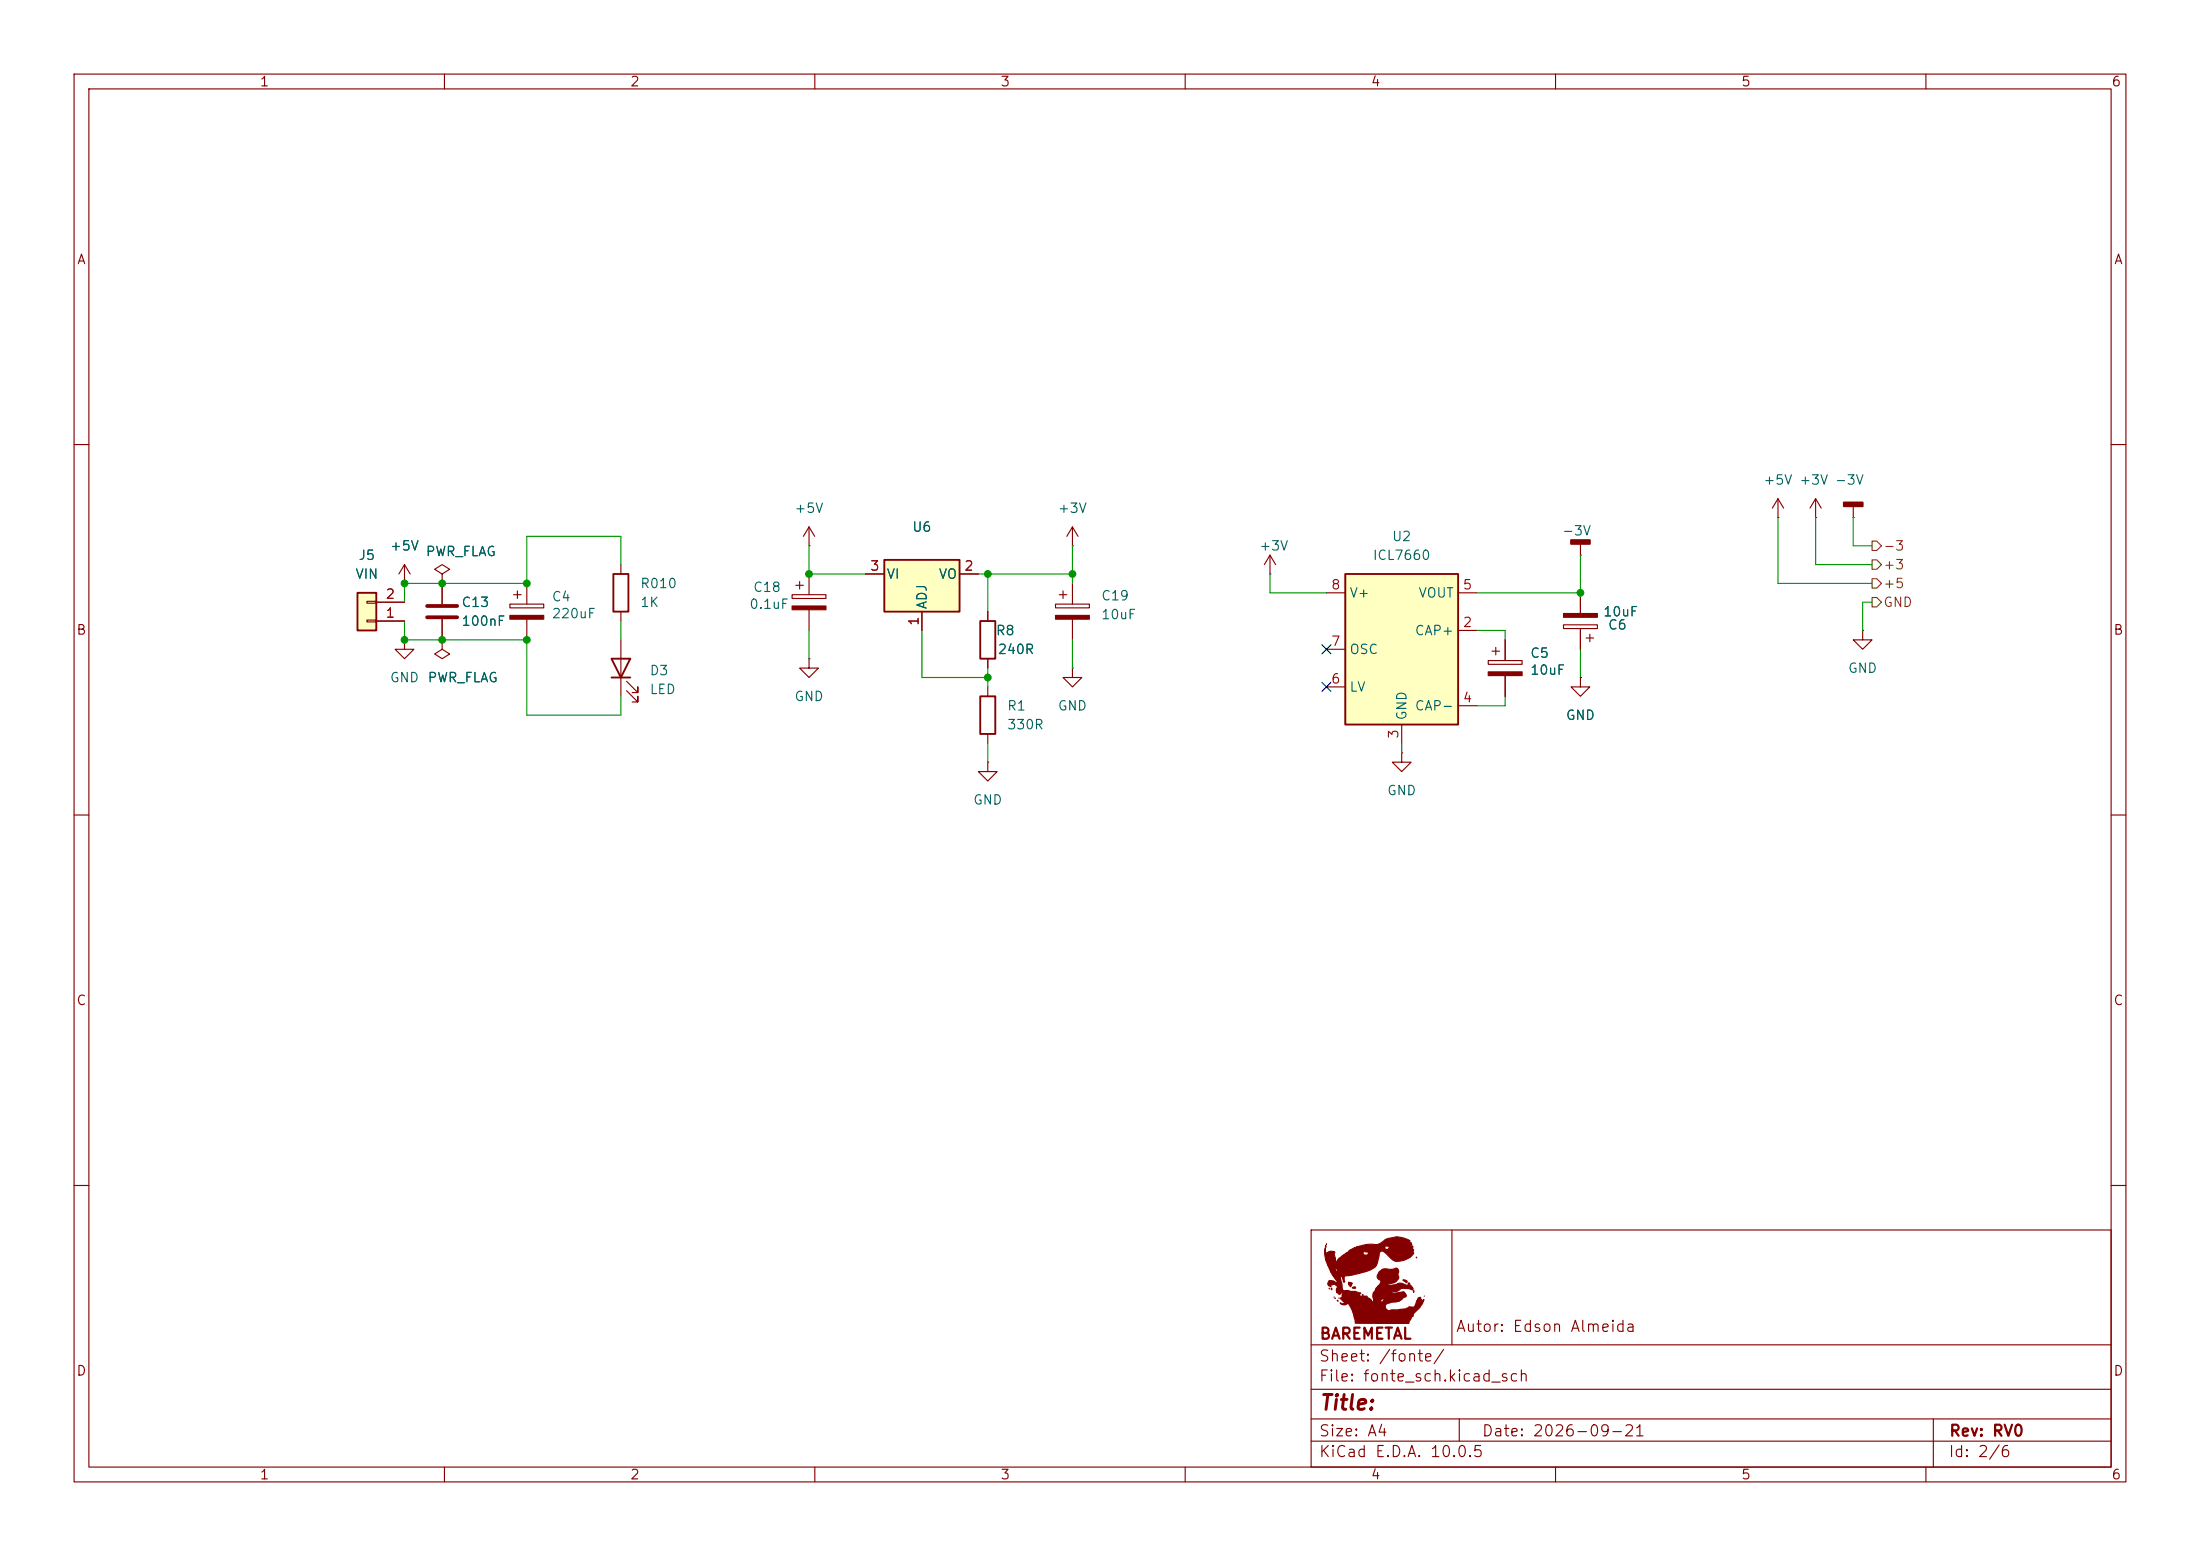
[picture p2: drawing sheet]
<svg xmlns="http://www.w3.org/2000/svg" width="297mm" height="210mm" viewBox="0 0 297 210" stroke-linecap="round" stroke-linejoin="round" font-family="sans-serif">
<g fill="none" stroke="#840000" stroke-width=".15">
<path d="M10 10h277v190h-277zM12 12h273v186h-273zM60 10v2M110 10v2M160 10v2M210 10v2M260 10v2M10 60h2M59.7 77.5l1-.7-1-.6-1 .6 1 .7v1.2M59.7 78.7h.1M59.7 78.7v2.8M69.8 79.8v1"/>
<path d="M71.1 78.7v2.8M83.8 76.2v1.3M107.4 79h1.1M107.9 78.5v1M109.2 73.7h.1M109.2 71.1v2.6M109.2 77.5v2.8M109.2 71.1l-.7 1.3M109.2 71.1l.8 1.3M143.5 79.8v1M144.8 73.7h.1M144.8 71.1v2.6"/>
<path d="M144.8 78.7v2.8M144.8 71.1l-.8 1.3M144.8 71.1l.7 1.3M213.4 74.9h.1M213.4 73.4v1.5M240 69.9h.1M240 67.3l-.7 1.3M240 67.3l.8 1.3M240 67.3v2.6M245.1 69.9h.1M245.1 67.3l-.8 1.3M245.1 67.3l.8 1.3"/>
<path d="M245.1 67.3v2.6M285 60h2M59.7 86.4v1.2l1 .7-1 .6-1-.6 1-.7M59.7 86.4h.1M59.7 83.6v2.8M68.8 81.5h4.6v.5h-4.6zM69.3 80.3h1.1M71.1 83.6v2.8M83.8 82.6v1.2M106.9 80.3h4.6v.5h-4.6zM109.2 88.9v1.3h1.3l-1.3 1.2-1.3-1.2h1.3M109.2 88.9h.1"/>
<path d="M109.2 82.3v2.8M142.5 81.5h4.6v.5h-4.6zM143 80.3h1M144.8 83.6v2.8M200.9 89.2h4.6v.5h-4.6zM201.4 87.9h1M201.9 87.4v1M203.2 86.4v2.8M203.2 91.2v2.8M211.1 84.3h4.5v.5h-4.5zM213.4 91.4v1.3h1.2l-1.2 1.3-1.3-1.3h1.3M213.4 91.4h.1"/>
<path d="M213.4 80v2.8M213.4 84.8v2.8M214.1 86.1h1M214.6 85.6v1M10 110h2M285 110h2M10 160h2M177 166h108v32h-108zM196 166v15.5M285 160h2M60 198v2M110 198v2"/>
<path d="M160 198v2M177 194.5h108M177 191.5h108M177 187.5h108M177 181.5h108M197 191.5v3M210 198v2M260 198v2M261 191.5v6.5"/>
</g>
<g fill="#840000" stroke="#840000" stroke-width=".15">
<path d="M178.9 168.4l.1 .7v.2l.1 .1a.65 .65 0 0 1 1.1-.3l-.1 .1 .2 1.2a2.72 2.72 0 0 1 1.4-1.2h2.3v.1a.46 .46 0 0 0 .7-.1h.2h-.2l.2-.1a.26 .26 0 0 0-.4-.1l-.4-.1-.1 .3h-2.3l.6-.5 .6-.3h3.3h-3.3l.3-.1h3.7l.1 .1a.29 .29 0 0 0 .2 .2 .29 .29 0 0 0 .3-.2h.1l.1 .2 .2-.1a.65 .65 0 0 0-.9-.3l-.1 .1h-3.7l.4-.1a6.5 6.5 0 0 1 2.4-.3l.5-.2a3.3 3.3 0 0 1 2.6-.7l1.2 .5-.2-.1 .2 .4 .2-.1v.5l.3 .1-.1 .2a.39 .39 0 0 1 .1 .5 .59 .59 0 0 1-.4 .7l-.7 .3a1.63 1.63 0 0 1-1.8 0l-1-1a.45 .45 0 0 0-.6 0 .45 .45 0 0 0-.1 .5l-.2 .5a1.79 1.79 0 0 1-1.4 1.6l-2.6 .6a.37 .37 0 0 0-.5 0 .37 .37 0 0 0 0 .5v.3h-.1l-.1-.4a.24 .24 0 0 1 0-.4 .28 .28 0 0 0-.4 .2 .28 .28 0 0 0 .1 .3l.2 1.3a.31 .31 0 0 0 .2 .2 .31 .31 0 0 0 .4 0l.4 .1a2.08 2.08 0 0 1 1.2 .2h.3l-.3 .3h.1a.21 .21 0 0 0 .4 .1l.5 .1a.21 .21 0 0 1 .2 0 .21 .21 0 0 1 .1 .2l.3 .1 .3 .4 .1-.1h1v.1a.32 .32 0 0 0 .3-.1 .32 .32 0 0 0 .1-.4h-.2l-.2 .4h-1l-.1-.5a1.07 1.07 0 0 1 .4-1l.4-.5h1.1h-1.1l.1-.2a.42 .42 0 0 0 .2-.4 .42 .42 0 0 0-.3-.4 .81 .81 0 0 1 .3-1.1 .83 .83 0 0 1 .9-.2h.6l.4-.1a.41 .41 0 0 1 .5 .2 .41 .41 0 0 1-.1 .5l.1 .5a1.23 1.23 0 0 1-1.2 .9l-.4 .2 1.2-.1a1.51 1.51 0 0 1 1.6 .1h.1v-.3a.21 .21 0 0 1 .2 .1 .21 .21 0 0 1 0 .2l.3 .1 .2 .4a.23 .23 0 0 1-.4 0l-.3-.1a1.42 1.42 0 0 0-1.5 .4 1.25 1.25 0 0 0-.9 .2l1.2-.1a.68 .68 0 0 1 .8 .2l.1 .4-.3 .1a2.31 2.31 0 0 1-1.8 .7l-.2 .1a.52 .52 0 0 0-.5 .7 .52 .52 0 0 0 .9 .2h.8l1.2-.2h.2a.31 .31 0 0 1 .5-.2h.1l.3 .2v-.1l-.1-.1 .1-.1h.7h-.7l.3-.8h.2h-.2l.1-.3h.2l.1-.1 .1 .4 .1-.1a.27 .27 0 0 1-.1 .4v.2l.4-.6-.1 .3a4.1 4.1 0 0 1-1.3 1.6l-.1 .4-.1-.1-.4 1h-7.3l.1-.1-.1-.2h.2h-.2l.1-.1-.1-.2-.4-1.2-.4-.7-.2-.2a.63 .63 0 0 1-1-.1l.3 .2 .4-.1h-.1v-.2l-.2-.1 .2-.1h-.3v-.1l-.3-.2 .3-.1v-.2h.2l-.2-.1v-.3h-.2a.25 .25 0 0 1-.2 .2 .25 .25 0 0 1-.3-.2v-.1h.4h-.4l-.1-.4a.39 .39 0 0 0-.2-.6v-.1l-.3 .1-.2-.1v.4a.42 .42 0 0 1-.4-.5 .42 .42 0 0 1 .5-.3l.5 .2h.3l-.7-1.1h.2l.1 .2-.1-.1-.2-.1-.2-.3h.5l.1 .3v-.2h.2l-.2-.1a.44 .44 0 0 0 .1-.7l-.2 .7h-.5l-.5-1h1.2h-1.2v-.2a3.6 3.6 0 0 1-.3-2.1z"/>
<path d="M180.5 175.5l.1 .1z"/>
<path d="M180.2 175.2l.1 .1z"/>
<path d="M183.9 174.7l.1 .1z"/>
<path d="M190.8 174.2v.2z"/>
<path d="M179.7 173.9l.1 .2z"/>
<path d="M179.5 173.8v.2z"/>
<path d="M182.6 173.8l.2-.1 .2 .1a.22 .22 0 0 1-.2 .1 .22 .22 0 0 1-.2-.1z"/>
<path d="M182.1 173.1h.3a.23 .23 0 0 1 .1 .2 .23 .23 0 0 1-.1 .2l-.1 .1a.48 .48 0 0 1-.2-.5z"/>
<path d="M189.4 172.7h.1a.27 .27 0 0 1 .4 .3v.1z"/>
<path d="M191.2 169.7v.1z"/>
<path d="M179 168.1v.2z"/>
<path d="M179.1 167.9v.1z"/>
<path d="M106.9 81.8h4.6v.5h-4.6z"/>
<path d="M200.9 90.7h4.6v.5h-4.6z"/>
<path d="M68.8 83.1h4.6v.5h-4.6z"/>
<path d="M211.1 82.8h4.5v.5h-4.5z"/>
<path d="M142.5 83.1h4.6v.5h-4.6z"/>
</g>
<path d="M82.8 77.5h2v5.1h-2z" fill="none" stroke="#840000" stroke-width=".25"/>
<path d="M212.1 72.9h2.5v.5h-2.5z" fill="#840000" stroke="#840000" stroke-width=".25"/>
<path d="M57.7 81.8h4M57.7 83.3h4" fill="none" stroke="#840000" stroke-width=".51"/>
<path d="M119.4 75.6h10.1v7h-10.1z" fill="#ffffc2"/>
<path d="M119.4 75.6h10.1v7h-10.1zM132.3 83.8h2.1v5.1h-2.1zM132.3 94h2.1v5.1h-2.1z" fill="none" stroke="#840000" stroke-width=".25"/>
<g fill="none" stroke="#840000" stroke-width=".15">
<path d="M116.8 77.5h2.6M129.5 77.5h2.6M54.6 86.4v1.2h1.3l-1.3 1.3-1.3-1.3h1.3M54.6 86.4h.1M124.5 82.6v2.5M133.3 82.6v1.2M133.3 88.9v1.3M133.3 92.7v1.3M133.3 99.1v1.2M144.8 90.2v1.2h1.2l-1.2 1.3-1.3-1.3h1.3M144.8 90.2h.1M133.3 102.9v1.2h1.3l-1.3 1.3-1.2-1.3h1.2"/>
<path d="M133.3 102.9h.1"/>
</g>
<path d="M181.6 77.5h15.2v20.3h-15.2z" fill="#ffffc2"/>
<path d="M181.6 77.5h15.2v20.3h-15.2zM82.5 88.9h2.6l-1.3 2.5zM82.5 91.4h2.6" fill="none" stroke="#840000" stroke-width=".25"/>
<g fill="none" stroke="#840000" stroke-width=".15">
<path d="M54.6 78.7h.1M54.6 76.2l-.8 1.3M54.6 76.2l.8 1.3M54.6 76.2v2.5M171.4 77.5h.1M171.4 74.9l-.7 1.3M171.4 74.9l.8 1.3M171.4 74.9v2.6M250.2 69.9h.1M250.2 68.3v1.6M83.8 86.4v7.6M84.6 93.2l1.5 1.5v-.7v.7h-.8"/>
<path d="M84.6 91.9l1.5 1.6v-.8v.8h-.8M179.1 80h2.5M179.1 92.7h2.5M179.1 87.6h2.5M189.2 97.8v2.5M196.8 85.1h2.6M196.8 95.3h2.6M196.8 80h2.6M251.5 85.1v1.3h1.2l-1.2 1.2-1.3-1.2h1.3M251.5 85.1h.1M189.2 101.6v1.3h1.3l-1.3 1.2-1.2-1.2h1.2M189.2 101.6h.1"/>
</g>
<path d="M248.9 67.8h2.6v.5h-2.6z" fill="#840000" stroke="#840000" stroke-width=".25"/>
<path d="M48.3 80h2.5v5.1h-2.5z" fill="#ffffc2"/>
<path d="M48.3 80h2.5v5.1h-2.5z" fill="none" stroke="#840000" stroke-width=".25"/>
<g fill="none" stroke="#840000" stroke-width=".15">
<path d="M54.6 78.7h.1M59.7 78.7h.1M59.7 78.7v2.8M116.8 77.5h2.6M129.5 77.5h2.6M49.5 83.7h1.3v.2h-1.3zM49.5 81.2h1.3v.2h-1.3zM50.8 83.8h3.8M50.8 81.3h3.8M59.7 86.4h.1M59.7 83.6v2.8M124.5 82.6v2.5"/>
<path d="M133.3 82.6v1.2M133.3 88.9v1.3M203.2 86.4v2.8M203.2 91.2v2.8M213.4 91.4h.1M213.4 80v2.8M213.4 84.8v2.8"/>
</g>
<path d="M252.7 73h.7l.6 .7-.6 .6h-.7zM252.7 75.6h.7l.6 .6-.6 .6h-.7zM252.7 78.1h.7l.6 .6-.6 .7h-.7zM252.7 80.6h.7l.6 .7-.6 .6h-.7z" fill="none" stroke="#725600" stroke-width=".15"/>
<g fill="none" stroke="#009600" stroke-width=".15">
<path d="M83.8 76.2v-3.8h-12.7v6.3h-16.5v2.6M109.2 73.7v3.8h7.6M132.1 77.5h12.7M133.3 77.5v5.1M144.8 73.7v5M171.4 77.5v2.5h7.7M213.4 74.9v5.1h-14M240 69.9v8.8h12.7M245.1 69.9v6.3h7.6M250.2 69.9v3.8h2.5M54.6 83.8v2.6h16.5v10.1h12.7v-2.5M83.8 83.8v2.6"/>
<path d="M109.2 85.1v3.8M124.5 85.1v6.3h8.8M133.3 90.2v2.5M144.8 86.4v3.8M199.4 85.1h3.8v1.3M203.2 94v1.3h-3.8M213.4 87.6v3.8M252.7 81.3h-1.2v3.8M133.3 100.3v2.6M189.2 100.3v1.3"/>
</g>
<path d="M178.5 87l1.2 1.2M178.5 92.1l1.2 1.2M179.7 87l-1.2 1.2M179.7 92.1l-1.2 1.2" fill="none" stroke="#000084" stroke-width=".15"/>
<g fill="#009600" stroke="#009600" stroke-width=".14">
<circle cx="213.4" cy="80" r=".46"/>
<circle cx="109.2" cy="77.5" r=".46"/>
<circle cx="133.3" cy="77.5" r=".46"/>
<circle cx="133.3" cy="91.4" r=".46"/>
<circle cx="144.8" cy="77.5" r=".46"/>
<circle cx="71.1" cy="78.7" r=".46"/>
<circle cx="71.1" cy="86.4" r=".46"/>
<circle cx="59.7" cy="86.4" r=".46"/>
<circle cx="54.6" cy="78.7" r=".46"/>
<circle cx="59.7" cy="78.7" r=".46"/>
<circle cx="54.6" cy="86.4" r=".46"/>
</g>
<text font-size="2" fill="#840000" x="178" y="190.8">Title:</text>
<g font-size="1.5" fill="#840000">
<text x="178" y="184.1">Sheet: /fonte/</text>
<text x="178" y="181.1">BAREMETAL</text>
<text x="196.5" y="180.1">Autor: Edson Almeida</text>
<text x="178" y="186.8">File: fonte_sch.kicad_sch</text>
<text x="178" y="197">KiCad E.D.A. 10.0.5</text>
<text x="178" y="194.2">Size: A4</text>
<text x="200" y="194.2">Date: 2026-09-21</text>
<text x="263" y="197">Id: 2/6</text>
<text x="263" y="194.2">Rev: RV0</text>
</g>
<g font-size="1.3" fill="#840000">
<text x="35" y="12">1</text>
<text x="85" y="12">2</text>
<text x="135" y="12">3</text>
<text x="185" y="12">4</text>
<text x="235" y="12">5</text>
<text x="285" y="12">6</text>
<text x="10.3" y="36">A</text>
<text x="285.3" y="36">A</text>
<text x="10.2" y="86">B</text>
<text x="285.2" y="86">B</text>
<text x="10.2" y="136">C</text>
<text x="285.2" y="136">C</text>
<text x="10.2" y="186">D</text>
<text x="285.2" y="186">D</text>
<text x="35" y="200">1</text>
<text x="85" y="200">2</text>
<text x="135" y="200">3</text>
<text x="185" y="200">4</text>
<text x="235" y="200">5</text>
<text x="285" y="200">6</text>
</g>
<g font-size="1.3" fill="#006464">
<text x="238" y="65.7">+5V +3V -3V</text>
<text x="107.2" y="69.5">+5V</text>
<text x="142.7" y="69.5">+3V</text>
<text x="48.3" y="75.9">J5</text>
<text x="52.5" y="74.6">+5V</text>
<text x="57.4" y="75.4">PWR_FLAG</text>
<text x="123.1" y="72.1">U6</text>
<text x="169.9" y="74.6">+3V</text>
<text x="185.2" y="75.9">ICL7660</text>
<text x="187.8" y="73.4">U2</text>
<text x="210.8" y="72.6">-3V</text>
<text x="47.9" y="78.4">VIN</text>
<text x="62.2" y="82.2">C13</text>
<text x="74.4" y="81.5">C4</text>
<text x="74.4" y="83.8">220uF</text>
<text x="86.3" y="79.7">R010</text>
<text x="86.3" y="82.2">1K</text>
<text x="101.1" y="82.5">0.1uF</text>
<text x="101.6" y="80.2">C18</text>
<text x="119.6" y="78.4">VI</text>
<text x="125.4" y="82.3" transform="rotate(-90 125.4 82.3)">ADJ</text>
<text x="126.6" y="78.4">VO</text>
<text x="148.6" y="81.4">C19</text>
<text x="148.6" y="83.9">10uF</text>
<text x="182.1" y="81">V+</text>
<text x="191.4" y="81">VOUT</text>
<text x="216.3" y="83.5">10uF</text>
<text x="62.2" y="84.8">100nF</text>
<text x="134.4" y="86.1">R8</text>
<text x="134.6" y="88.6">240R</text>
<text x="182.1" y="88.6">OSC</text>
<text x="190.9" y="86.1">CAP+</text>
<text x="206.5" y="89.1">C5</text>
<text x="217" y="85.3">C6</text>
<text x="52.5" y="92.4">GND</text>
<text x="57.6" y="92.4">PWR_FLAG</text>
<text x="87.6" y="91.5">D3</text>
<text x="87.6" y="94">LED</text>
<text x="107.2" y="94.9">GND</text>
<text x="182.1" y="93.7">LV</text>
<text x="206.5" y="91.4">10uF</text>
<text x="249.4" y="91.1">GND</text>
<text x="135.9" y="96.2">R1</text>
<text x="135.9" y="98.8">330R</text>
<text x="142.7" y="96.2">GND</text>
<text x="190.2" y="97.3" transform="rotate(-90 190.2 97.3)">GND</text>
<text x="190.9" y="96.2">CAP-</text>
<text x="211.3" y="97.5">GND</text>
<text x="187.2" y="107.6">GND</text>
<text x="131.3" y="108.9">GND</text>
</g>
<g font-size="1.3" fill="#a90000">
<text x="117.4" y="77.3">3</text>
<text x="130.1" y="77.3">2</text>
<text x="52" y="83.7">1</text>
<text x="52" y="81.1">2</text>
<text x="179.6" y="79.9">8</text>
<text x="197.4" y="79.9">5</text>
<text x="124.3" y="84.6" transform="rotate(-90 124.3 84.6)">1</text>
<text x="179.6" y="87.5">7</text>
<text x="197.4" y="85">2</text>
<text x="179.6" y="92.6">6</text>
<text x="197.4" y="95.1">4</text>
<text x="189.1" y="99.8" transform="rotate(-90 189.1 99.8)">3</text>
</g>
<g font-size="1.3" fill="#725600">
<text x="254.2" y="74.6">-3</text>
<text x="254.2" y="77.2">+3</text>
<text x="254.2" y="82.2">GND</text>
<text x="254.2" y="79.7">+5</text>
</g>
</svg>
